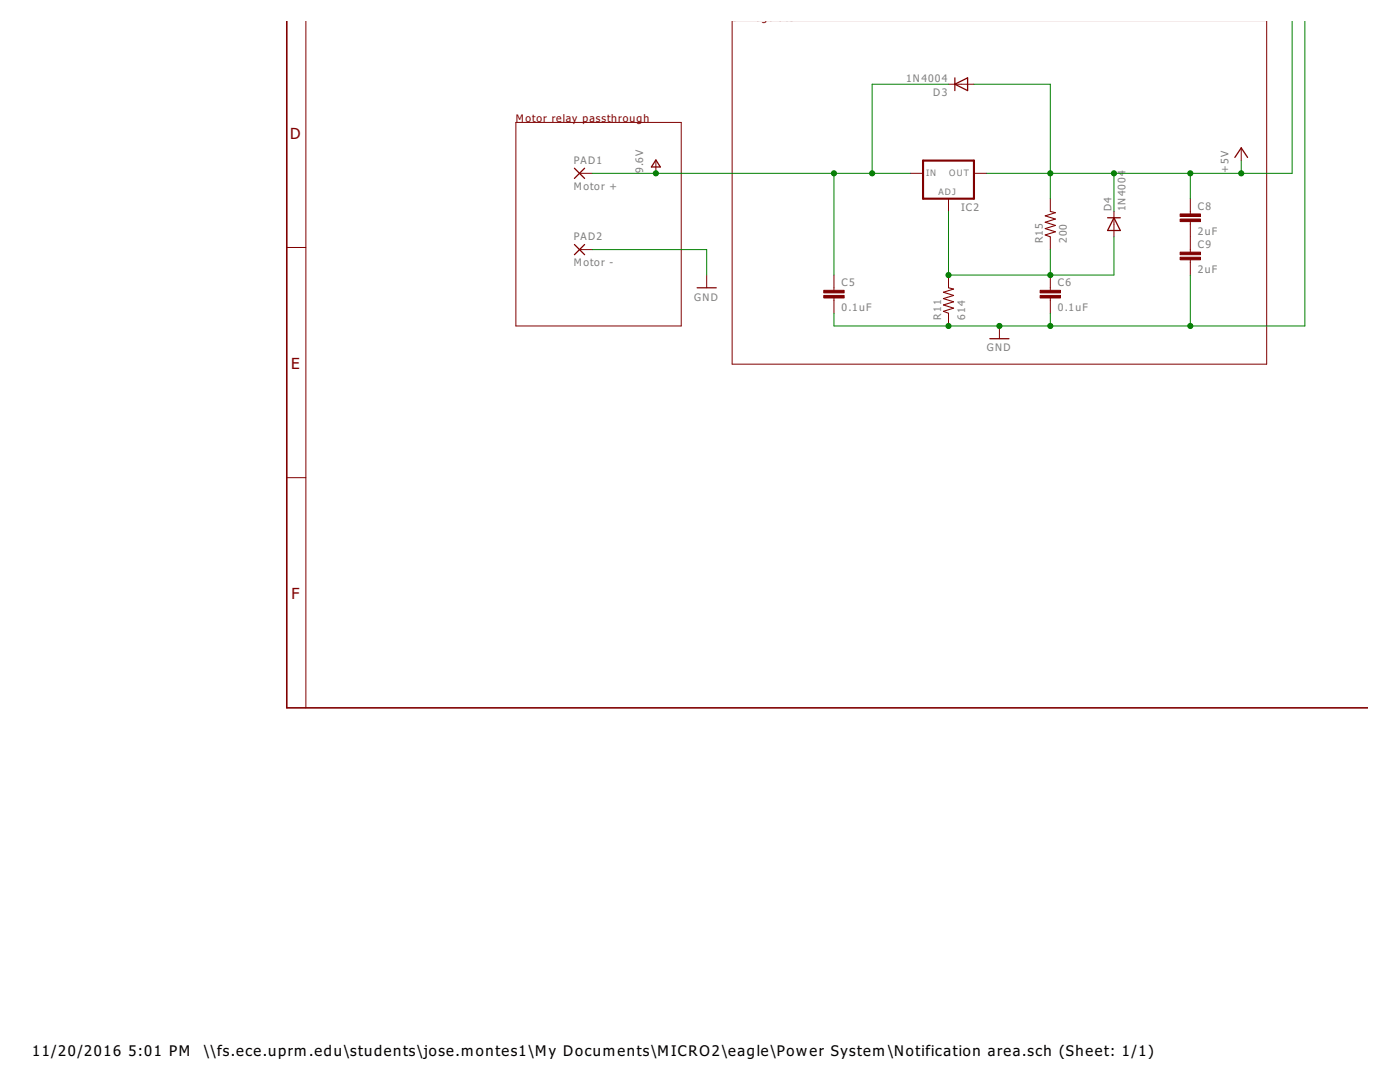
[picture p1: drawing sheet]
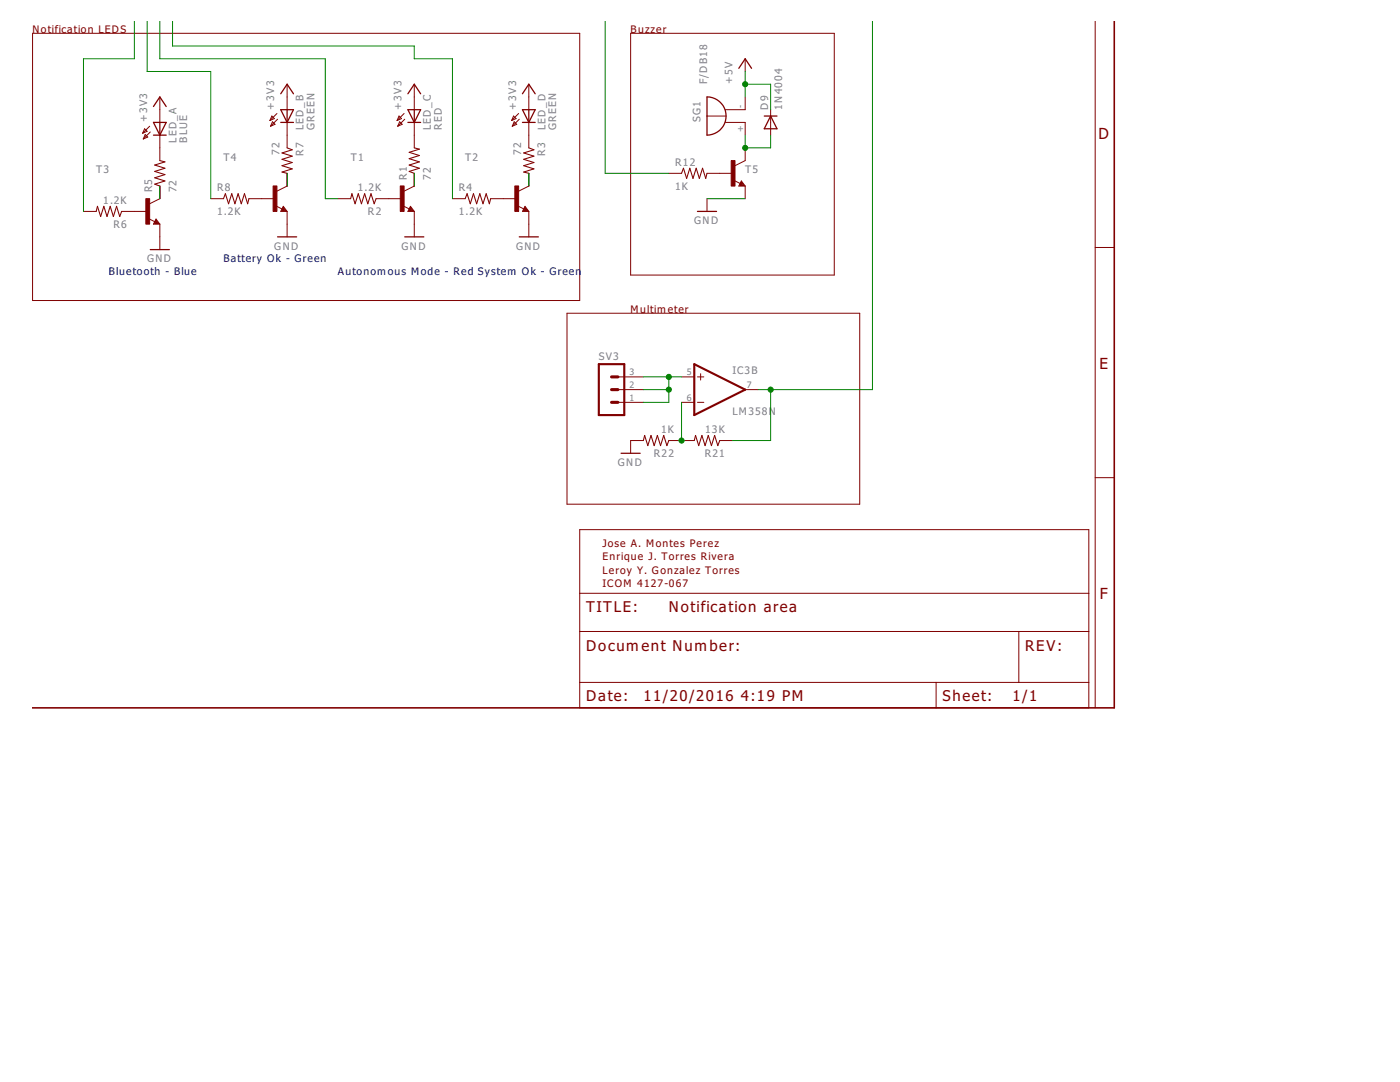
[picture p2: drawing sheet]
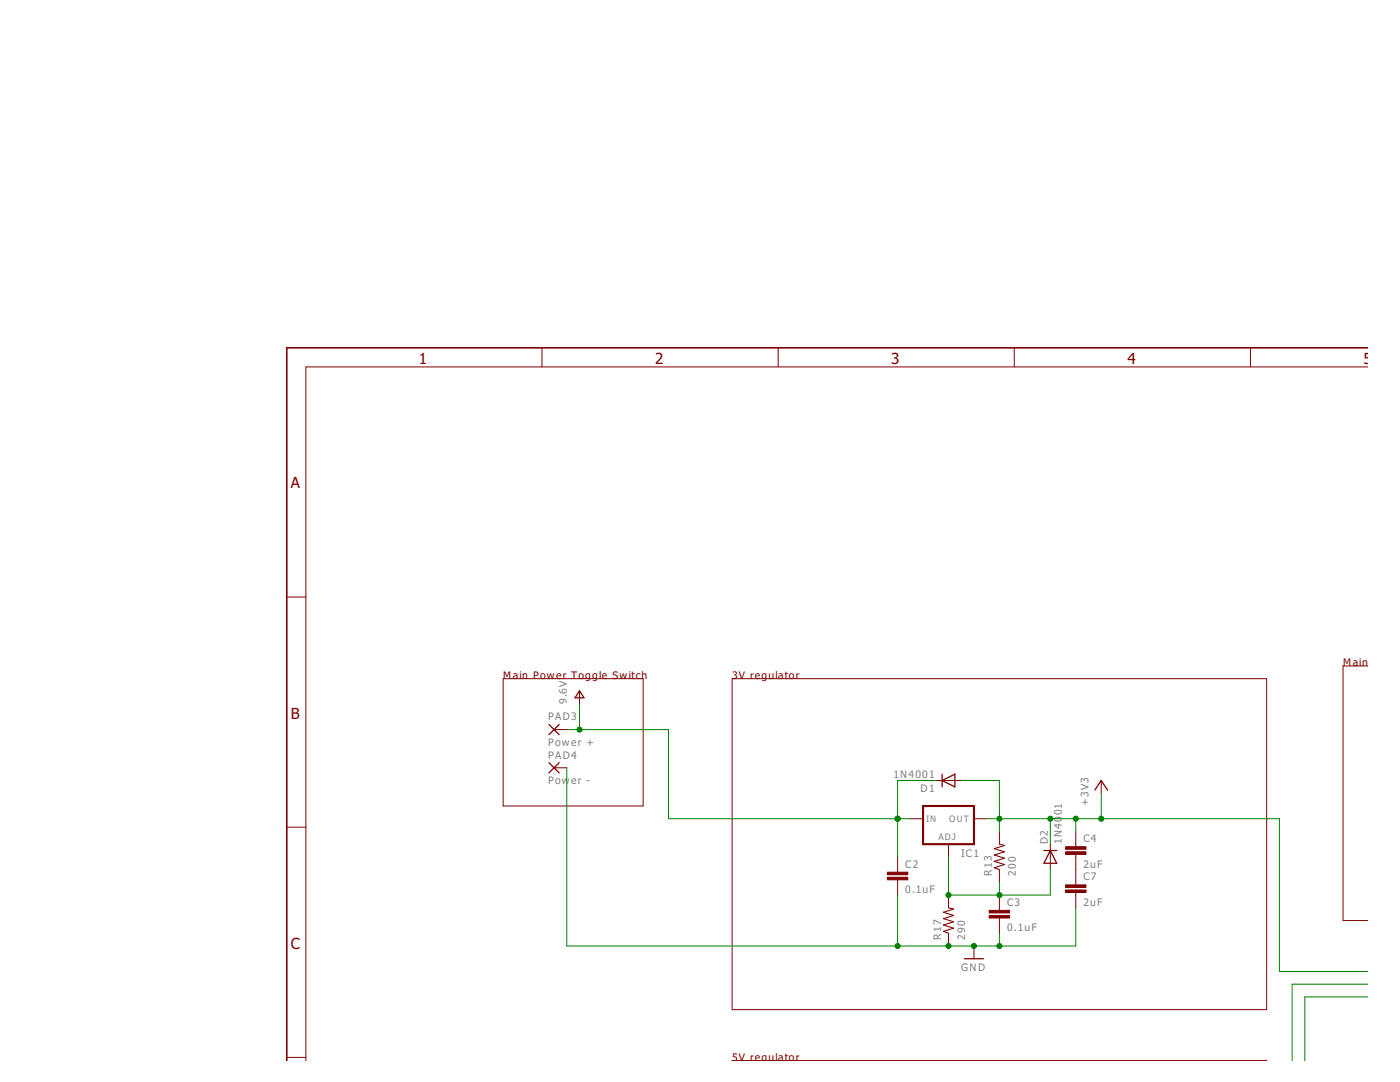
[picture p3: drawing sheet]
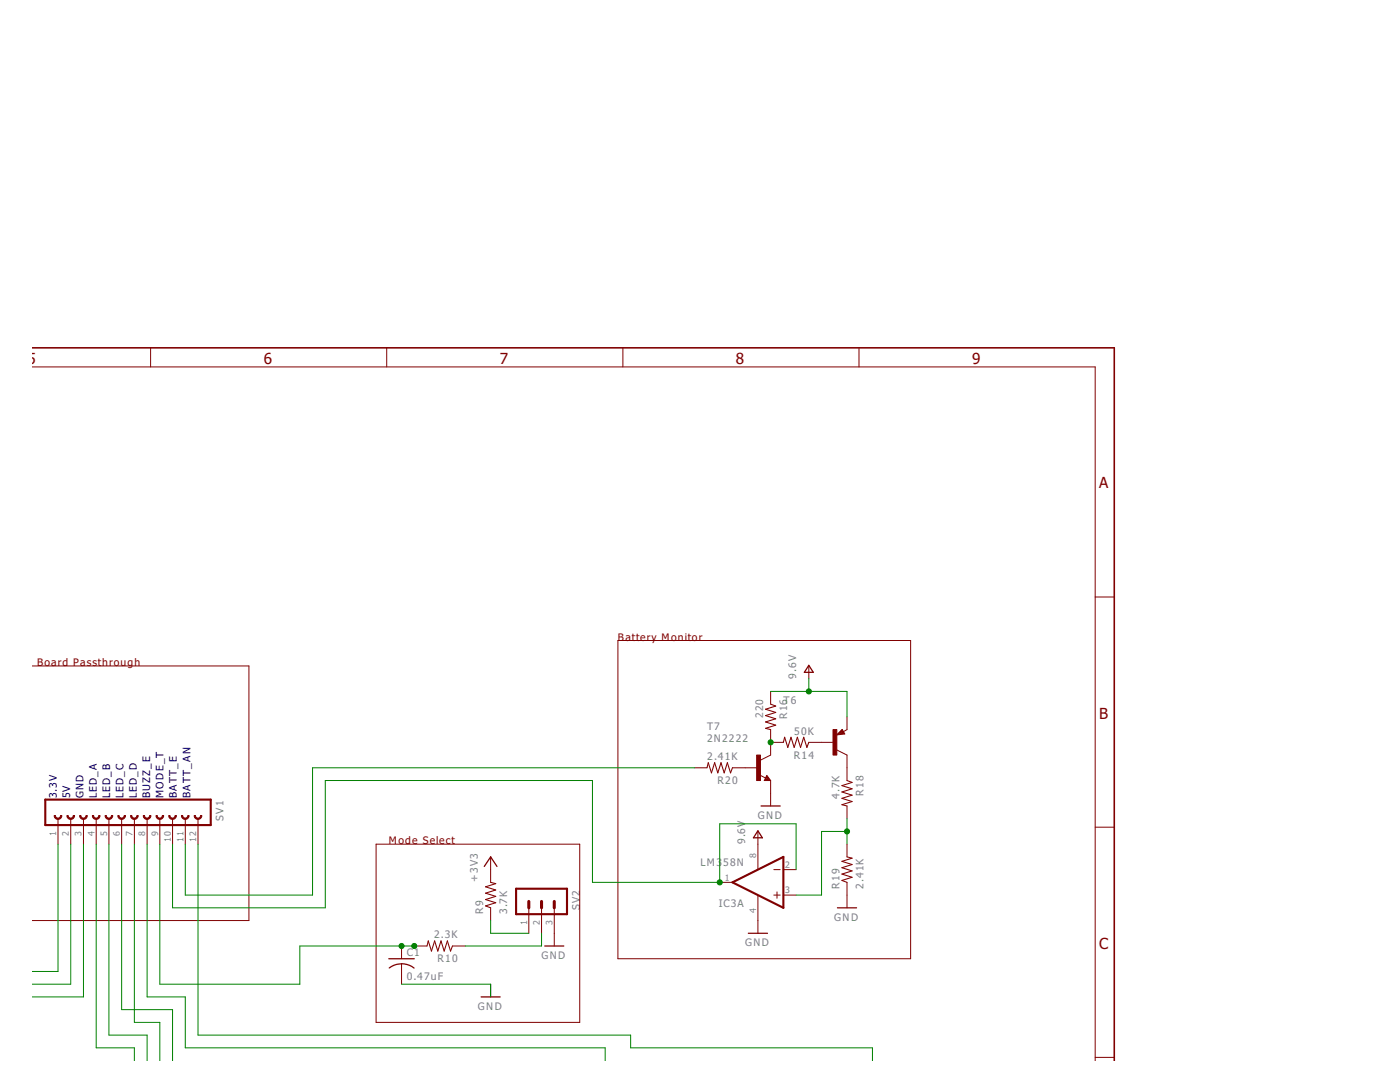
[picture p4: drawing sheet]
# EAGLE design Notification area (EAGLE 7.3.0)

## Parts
C1  0.47uF  C-US025-030X050  [C025-030X050]
C2  0.1uF  C2,5-3  [C2.5-3]
C3  0.1uF  C2,5-3  [C2.5-3]
C4  2uF  C2,5-3  [C2.5-3]
C5  0.1uF  C2,5-3  [C2.5-3]
C6  0.1uF  C2,5-3  [C2.5-3]
C7  2uF  C2,5-3  [C2.5-3]
C8  2uF  C2,5-3  [C2.5-3]
C9  2uF  C2,5-3  [C2.5-3]
D1  1N4001  1N4004  [DO41-10]
D2  1N4001  1N4004  [DO41-10]
D3  1N4004  [DO41-10]
D4  1N4004  [DO41-10]
D9  1N4004  [DO41-10]
IC1  LM317TS  [317TS]
IC2  LM317TS  [317TS]
IC3  LM358N  [DIL08]
LED_A  BLUE  HLMP6  [HLMP6]
LED_B  GREEN  HLMP6  [HLMP6]
LED_C  RED  HLMP6  [HLMP6]
LED_D  GREEN  HLMP6  [HLMP6]
PAD1  Motor +  WIREPADSMD5-2,5  [5-2,5]
PAD2  Motor -  WIREPADSMD5-2,5  [5-2,5]
PAD3  Power +  WIREPADSMD5-2,5  [5-2,5]
PAD4  Power -  WIREPADSMD5-2,5  [5-2,5]
R1  72  R-US_0204/7  [0204/7]
R2  1.2K  R-US_0204/7  [0204/7]
R3  72  R-US_0204/7  [0204/7]
R4  1.2K  R-US_0204/7  [0204/7]
R5  72  R-US_0204/7  [0204/7]
R6  1.2K  R-US_0204/7  [0204/7]
R7  72  R-US_0204/7  [0204/7]
R8  1.2K  R-US_0204/7  [0204/7]
R9  3.7K  R-US_0204/7  [0204/7]
R10  2.3K  R-US_0204/7  [0204/7]
R11  614  R-US_0204/7  [0204/7]
R12  1K  R-US_0207/7  [0207/7]
R13  200  R-US_0204/7  [0204/7]
R14  50K  R-US_0204/7  [0204/7]
R15  200  R-US_0204/7  [0204/7]
R16  220  R-US_0204/7  [0204/7]
R17  290  R-US_0204/7  [0204/7]
R18  4.7K  R-US_0204/7  [0204/7]
R19  2.41K  R-US_0204/7  [0204/7]
R20  2.41K  R-US_0204/7  [0204/7]
R21  13K  R-US_0204/7  [0204/7]
R22  1K  R-US_0204/7  [0204/7]
SG1  F/DB18  [F/DB18]
SV1  FE12-1  [FE12]
SV2  MA03-1  [MA03-1]
SV3  MA03-1  [MA03-1]
T1  2N2222-NPN-TO92-EBC  [TO92-EBC]
T2  2N2222-NPN-TO92-EBC  [TO92-EBC]
T3  2N2222-NPN-TO92-EBC  [TO92-EBC]
T4  2N2222-NPN-TO92-EBC  [TO92-EBC]
T5  2N2222-NPN-TO92-EBC  [TO92-EBC]
T6  2N3906-PNP-TO92-EBC  [TO92-EBC]
T7  2N2222  [TO18]

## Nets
+3V3: C4.1 D1.A D2.C IC1.2(OUT) LED_A.A LED_B.A LED_C.A LED_D.A R9.2 R13.2 SV1.1
+5V: C8.1 D3.A D4.C D9.C IC2.2(OUT) R15.2 SG1.- SV1.2
GND: C1.2 C2.2 C3.2 C5.2 C6.2 C7.2 C9.2 IC3.4(P:V-) PAD2.1(P) PAD4.1(P) R11.1 R17.1 R19.1 R22.2 SV1.3 SV2.3 T1.E T2.E T3.E T4.E T5.E T7.1(E)
N$1: LED_C.K R1.2
N$2: R2.1 T1.B
N$3: LED_D.K R3.1
N$4: R4.2 T2.B
N$5: LED_A.K R5.2
N$6: R6.1 T3.B
N$7: LED_B.K R7.1
N$8: R8.2 T4.B
N$9: R6.2 SV1.4
N$10: C1.1 R10.2 SV1.9
N$11: R8.1 SV1.5
N$12: R4.1 SV1.6
N$13: R9.1 SV2.1
N$14: R5.1 T3.C
N$16: R12.2 T5.B
N$17: C4.2 C7.1
N$18: R2.2 SV1.7
N$19: C3.1 D2.A IC1.1(ADJ) R13.1 R17.2
N$20: C6.1 D4.A IC2.1(ADJ) R11.2 R15.1
N$21: D9.A SG1.+ T5.C
N$22: R14.1 T6.B
N$23: R14.2 R16.2 T7.3(C)
N$24: R12.1 SV1.8
N$25: R18.1 T6.C
N$26: R20.2 SV1.11
N$27: IC3.3(A:+IN) R18.2 R19.2
N$29: R20.1 T7.2(B)
N$30: C8.2 C9.1
N$31: R7.2 T4.C
N$32: R1.1 T1.C
N$33: R3.2 T2.C
N$34: R10.1 SV2.2
N$35: IC3.6(B:-IN) R21.2 R22.1
N$36: IC3.7(B:OUT) R21.1 SV1.12
N$37: IC3.5(B:+IN) SV3.1 SV3.2 SV3.3
N$39: IC3.1(A:OUT) IC3.2(A:-IN) SV1.10
V+: C2.1 C5.1 D1.C D3.C IC1.3(IN) IC2.3(IN) IC3.8(P:V+) PAD1.1(P) PAD3.1(P) R16.1 T6.E ; supply symbol labelled 9.6V

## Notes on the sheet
- Battery Monitor
- Main Board Passthrough
- Main Power Toggle Switch | 3V regulator
- 3.3V
  5V
  GND
  LED_A
  LED_B
  LED_C
  LED_D
  BUZZ_E
  MODE_T
  BATT_E
  BATT_AN
- Mode Select
- 5V regulator
- Notification LEDS | Buzzer
- Motor relay passthrough
- Battery Ok - Green
- Bluetooth - Blue | Autonomous Mode - Red | System Ok - Green
- Multimeter
- Jose A. Montes Perez
  Enrique J. Torres Rivera
  Leroy Y. Gonzalez Torres
  ICOM 4127-067
